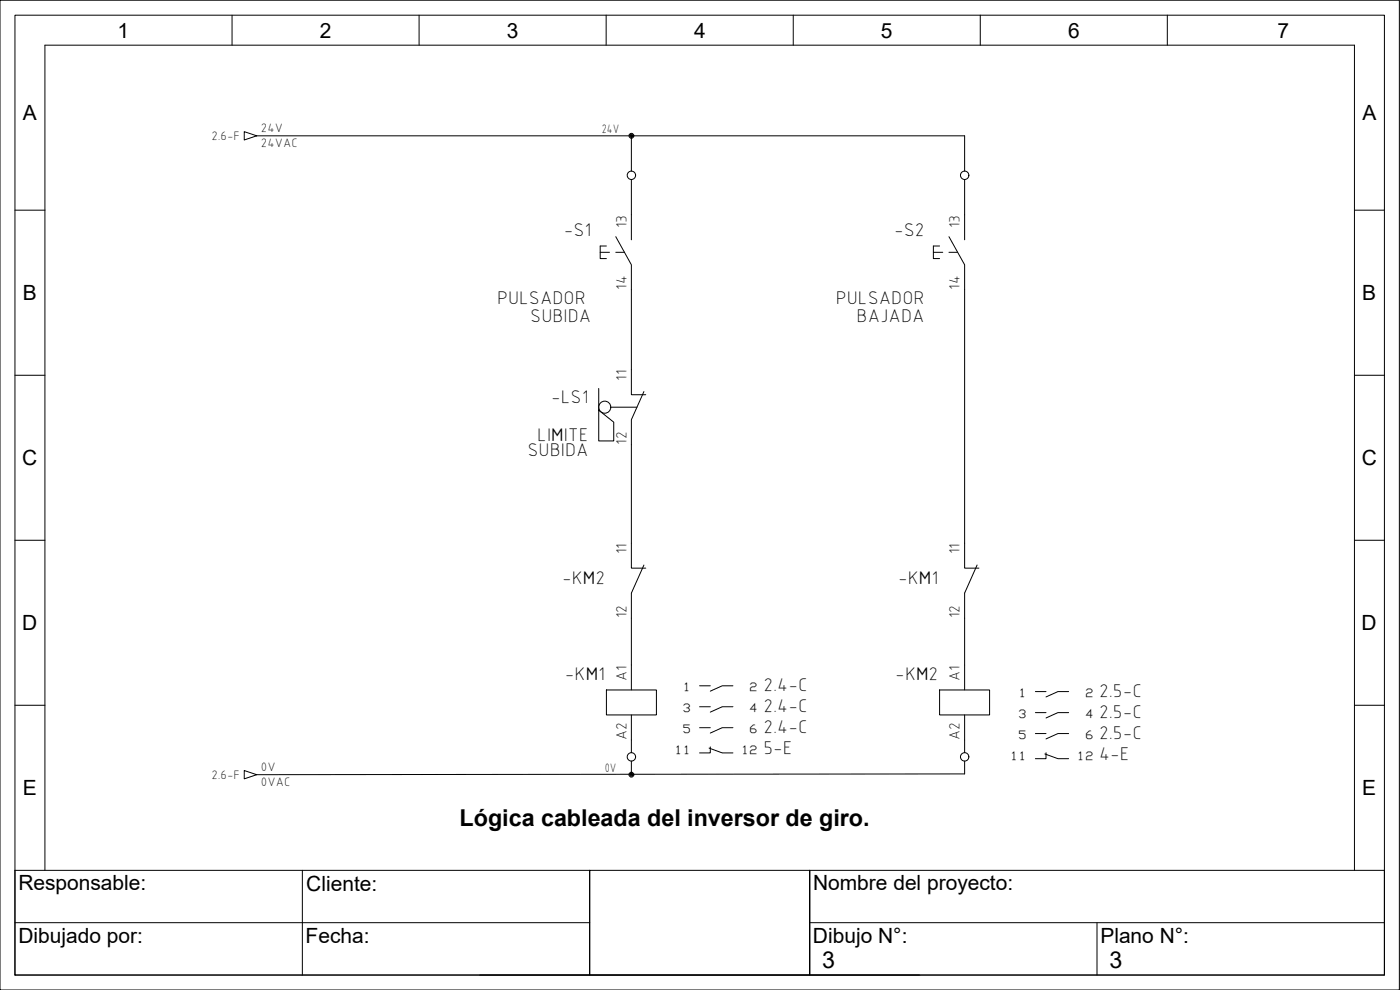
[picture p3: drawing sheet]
<svg xmlns="http://www.w3.org/2000/svg" width="420mm" height="297mm" viewBox="0 0 420 297" stroke-linecap="round" stroke-linejoin="round" font-family="sans-serif">
<g fill="none" stroke="#000" stroke-width=".3">
<path d="M0 .1h420v296.9h-420zM4.5 4.6h411v288h-411zM69.6 4.6v9M125.8 4.6v9M181.9 4.6v9M238.1 4.6v9M294.2 4.6v9M350.3 4.6v9M73.3 39.5l3.7 1.3-3.7 1.2zM77 40.8h212.5v10.6M189.5 40.8v10.6M189.5 53.9v18.1"/>
<path d="M289.5 53.9v18.1M4.5 63.1h9M180.1 75.7h2.8M182 73.8h-1.9v3.8h1.9M184.8 71l4.7 8.4v39h4.3M184.8 75.7h2.6M280.1 75.7h2.8M282 73.8h-1.9v3.8h1.9M284.8 71l4.7 8.4v91.1h4.3M284.8 75.7h2.6M406.5 63.1h9M4.5 112.6h9"/>
<path d="M179.7 116.6v15.7h4.5v-5.6l-4.5-3.6M193.3 117.5l-3.8 8.4v44.6h4.3M406.5 112.6h9M183.3 122.2h7.9M4.5 162.1h9M193.3 169.5l-3.8 8.5v29M293.2 169.5l-3.7 8.5v29M406.5 162.1h9M4.5 211.6h9M182 207h15v7.5h-15zM189.5 214.5v11.4M210 205.8h3.2"/>
<path d="M210 212.1h3.2M210 218.3h3.2M220 205.8h-3.3l-3.5 1.6M220 212.1h-3.3l-3.5 1.6M220 218.3h-3.3l-3.5 1.6M282 207h15v7.5h-15zM289.5 214.5v11.4M310.7 207.5h3.2M310.7 213.8h3.2M320.7 207.5h-3.2l-3.6 1.6M320.7 213.8h-3.2l-3.6 1.6M406.5 211.6h9"/>
<path d="M73.3 231.2l3.7 1.2-3.7 1.3zM189.5 228.4v3.8M212.8 224.5l3.9 1.4h3.3M213.2 224.1v1.8h-3.2M289.5 228.4v3.8l-212.5 .2M310.7 220.1h3.2M313.6 226.2l3.9 1.4h3.2M313.9 225.9v1.7h-3.2M320.7 220.1h-3.2l-3.6 1.6M4.5 261.1h172.5v31.5h-172.5zM4.5 276.8h172.5M13.5 261.1v-247.5h393v247.5"/>
<path d="M90.7 261.1v31.5M177 261.1h66v31.5h-66zM243 261.1h172.5v31.5h-172.5zM243 261.1v31.5M243 276.8h172.5M329.2 276.8v15.8M144 292.6h132"/>
<circle cx="189.5" cy="52.6" r="1.26"/>
<circle cx="189.5" cy="40.7" r=".73"/>
<circle cx="189.5" cy="40.7" r=".46"/>
<circle cx="189.5" cy="40.7" r=".22"/>
<circle cx="289.5" cy="52.6" r="1.26"/>
<circle cx="181.5" cy="122.2" r="1.81"/>
<circle cx="189.5" cy="227.1" r="1.26"/>
<circle cx="189.5" cy="232.4" r=".73"/>
<circle cx="189.5" cy="232.4" r=".46"/>
<circle cx="189.5" cy="232.4" r=".22"/>
<circle cx="289.5" cy="227.1" r="1.26"/>
</g>
<g font-size="7">
<text x="137.9" y="247.8">Lógica cableada del inversor de giro.</text>
<text x="246.8" y="290.3">3</text>
<text x="333" y="290.3">3</text>
</g>
<g font-size="6.3">
<text x="35.3" y="11.3">1</text>
<text x="96" y="11.3">2</text>
<text x="152.1" y="11.3">3</text>
<text x="208.3" y="11.3">4</text>
<text x="264.4" y="11.3">5</text>
<text x="320.5" y="11.3">6</text>
<text x="383.4" y="11.3">7</text>
<text x="6.9" y="36.1">A</text>
<text x="408.9" y="36.1">A</text>
<text x="6.8" y="90.1">B</text>
<text x="408.8" y="90.1">B</text>
<text x="6.7" y="139.6">C</text>
<text x="408.7" y="139.6">C</text>
<text x="6.6" y="189.1">D</text>
<text x="408.6" y="189.1">D</text>
<text x="6.8" y="238.6">E</text>
<text x="408.8" y="238.6">E</text>
<text x="5.5" y="267.1">Responsable:</text>
<text x="91.9" y="267.2">Cliente:</text>
<text x="244" y="267.1">Nombre del proyecto:</text>
<text x="5.5" y="282.8">Dibujado por:</text>
<text x="91.7" y="282.8">Fecha:</text>
<text x="244" y="282.8">Dibujo N°:</text>
<text x="330.2" y="282.8">Plano N°:</text>
</g>
<g font-size="5.8">
<text x="169.2" y="70.8">-S1</text>
<text x="268.3" y="70.8">-S2</text>
<text x="149.2" y="91.2">PULSADOR</text>
<text x="250.8" y="91.2">PULSADOR</text>
<text x="159.2" y="96.5">SUBIDA</text>
<text x="257.1" y="96.5">BAJADA</text>
<text x="165.4" y="121.1">-LS1</text>
<text x="158.3" y="136.8">SUBIDA</text>
<text x="161.2" y="132.3">LIMITE</text>
<text x="168.7" y="175.3">-KM2</text>
<text x="269.5" y="175.3">-KM1</text>
<text x="169.5" y="204">-KM1</text>
<text x="229.1" y="207.4">2.4-C</text>
<text x="268.7" y="204">-KM2</text>
<text x="329.9" y="209.1">2.5-C</text>
<text x="229.1" y="213.7">2.4-C</text>
<text x="329.9" y="215.4">2.5-C</text>
<text x="229.1" y="219.9">2.4-C</text>
<text x="329.9" y="221.7">2.5-C</text>
<text x="229.1" y="226.2">5-E</text>
<text x="329.9" y="228">4-E</text>
</g>
<g font-size="4.6">
<text x="188" y="68.4" transform="rotate(-90 188 68.4)">13</text>
<text x="288" y="68.4" transform="rotate(-90 288 68.4)">13</text>
<text x="188" y="86.9" transform="rotate(-90 188 86.9)">14</text>
<text x="288" y="86.9" transform="rotate(-90 288 86.9)">14</text>
<text x="188" y="114.3" transform="rotate(-90 188 114.3)">11</text>
<text x="188" y="133.4" transform="rotate(-90 188 133.4)">12</text>
<text x="188" y="166.3" transform="rotate(-90 188 166.3)">11</text>
<text x="288" y="166.3" transform="rotate(-90 288 166.3)">11</text>
<text x="188" y="185.5" transform="rotate(-90 188 185.5)">12</text>
<text x="288" y="185.5" transform="rotate(-90 288 185.5)">12</text>
<text x="188" y="204.2" transform="rotate(-90 188 204.2)">A1</text>
<text x="288" y="204.2" transform="rotate(-90 288 204.2)">A1</text>
<text x="188" y="222" transform="rotate(-90 188 222)">A2</text>
<text x="288" y="222" transform="rotate(-90 288 222)">A2</text>
</g>
<g font-size="3.9">
<text x="78.3" y="39.7">24V</text>
<text x="180.6" y="40">24V</text>
<text x="63.4" y="42">2.6-F</text>
<text x="78.3" y="44.2">24VAC</text>
<text x="63.4" y="233.7">2.6-F</text>
<text x="78.3" y="231.4">0V</text>
<text x="181.5" y="231.6">0V</text>
<text x="78.3" y="236">0VAC</text>
</g>
<g font-size="3.5">
<text x="204.9" y="207.4">1</text>
<text x="224.9" y="207.4">2</text>
<text x="305.6" y="209.1">1</text>
<text x="325.6" y="209.1">2</text>
<text x="204.9" y="213.7">3</text>
<text x="224.9" y="213.7">4</text>
<text x="305.6" y="215.4">3</text>
<text x="325.6" y="215.4">4</text>
<text x="204.9" y="219.9">5</text>
<text x="224.9" y="219.9">6</text>
<text x="305.6" y="221.7">5</text>
<text x="325.6" y="221.7">6</text>
<text x="202.3" y="226.2">11</text>
<text x="222.3" y="226.2">12</text>
<text x="303.1" y="228">11</text>
<text x="323.1" y="228">12</text>
</g>
</svg>
